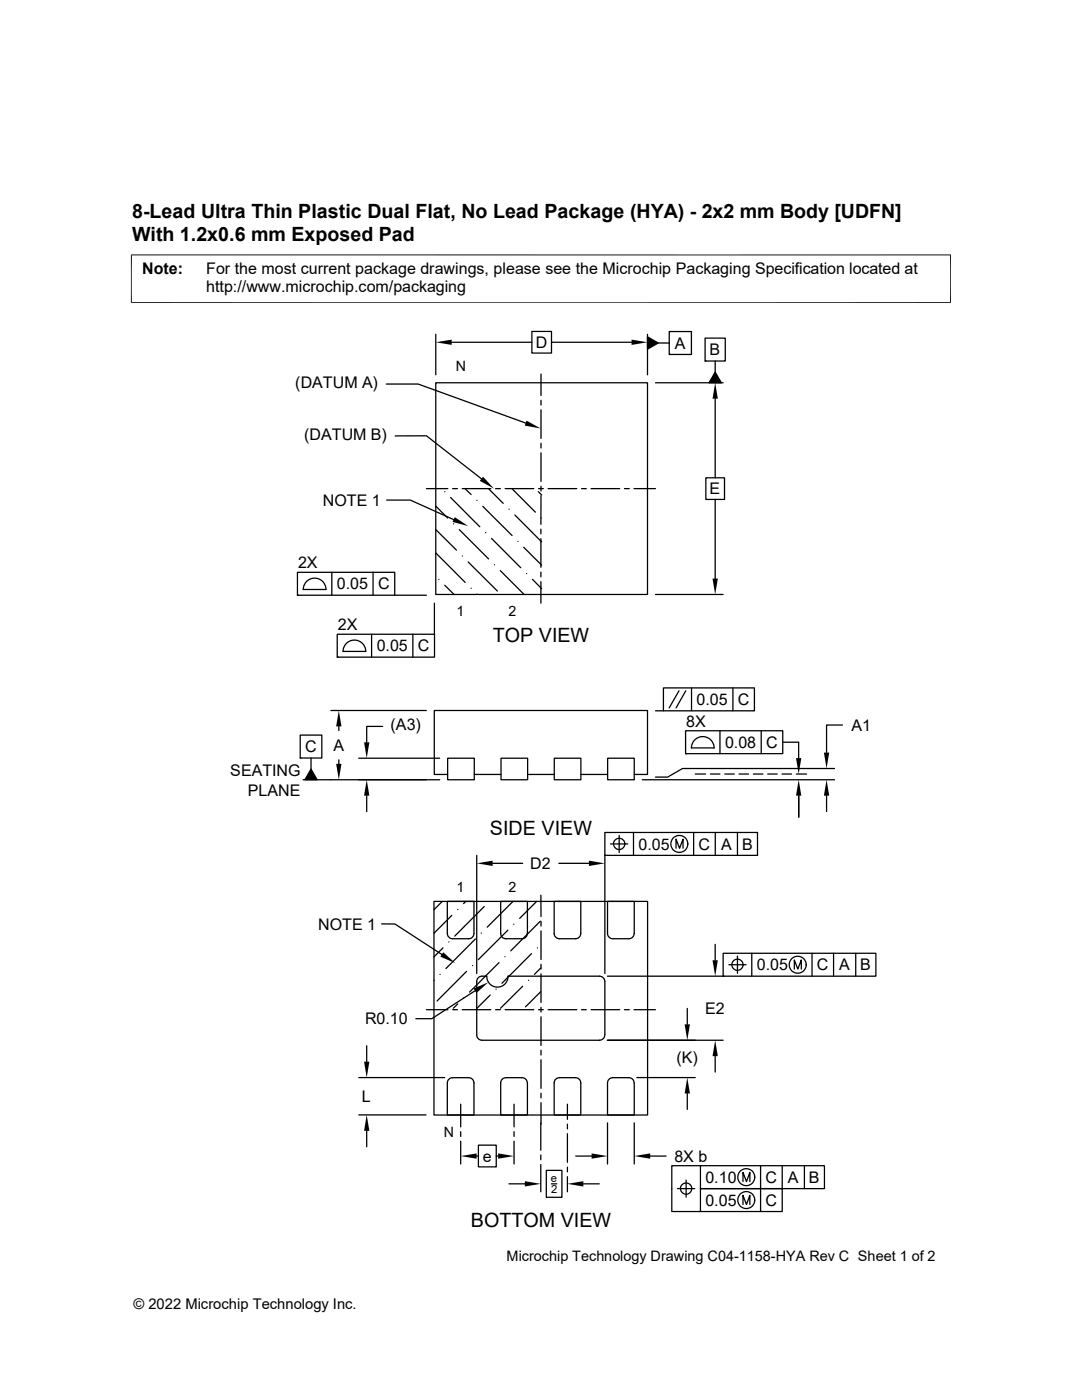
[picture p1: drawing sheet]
<svg xmlns="http://www.w3.org/2000/svg" width="216mm" height="279mm" viewBox="0 0 216 279" stroke-linecap="round" stroke-linejoin="round" font-family="sans-serif">
<g fill="none" stroke="#000" stroke-width=".25">
<path d="M77.1 76.6h6.3l21.5 7.8M87 66.7v8.1M87 76.4h42.2v42.2h-42.2zM90.1 68.3h16M106.1 66.1h3.9v4.4h-3.9zM107.9 74.7v4.2M107.9 79.9v.9M110 68.3h16M129.2 67.2l2.1 1.3-2.1 1.2zM129.2 66.7v8.1M130.8 76.4h13.5M131.3 68.5h2.2"/>
<path d="M133.5 66.2h4.5v4.5h-4.5zM133.5 70.7h.1M140.7 67.5h4v4.6h-4zM140.7 72.1h.1M142.7 74.3l1.2 2.1h-2.4zM142.7 72.1v2.2M142.7 79.6v15.8M77.2 99.8h4.7l8.6 3.9M78.9 87h6.2l11 8.6M85.1 97.5h4.3M88.8 98.1h.1M89.9 99.3l5.8 5.8"/>
<path d="M90.3 97.5h1M92.2 97.5h5.7M92.8 97.5l1.2 1.2M95.2 99.9h.1M97.5 97.5l2.9 3M98.9 97.5h.9M100.8 97.5h5.7M102.2 97.5l4.6 4.7M107.4 98.1l.7 .7M107.5 97.5h.9M107.9 81.8v5.7M107.9 88.5v.9"/>
<path d="M107.9 90.4v5.7M107.9 97v1M107.9 98.9v5.7M109.4 97.5h5.7M116 97.5h1M117.9 97.5h5.8M124.6 97.5h1M126.5 97.5h4.3M140.8 95.4h3.8v4.3h-3.8zM142.7 99.7v15.8M59.4 114.2h19.4v4.6h-19.4zM59.4 118.8h.1"/>
<path d="M61.3 115.9a2.27 2.27 0 0 1 2.4-.3 2.27 2.27 0 0 1 1.3 2h-4.5l.2-.9zM66.2 114.2v4.6M74.4 114.2v4.6M78.7 118.8h6.4M87 105.7l4.1 4.1M87 101l2.3 2.4M87 110.4l5.8 5.8M87.6 115.6h.1M88.8 116.8l1.8 1.8M90.5 104.5h.1M91.7 105.7l5.8 5.8M92.2 111h.1"/>
<path d="M93.4 112.1l5.9 5.9M94 117.4h.1M95.2 118.6h.1M96.3 101l5.9 5.9M96.9 106.3h.1M98.1 107.5l5.8 5.8M98.7 112.7h.1M99.8 113.9l4.8 4.7M101.6 101.6h.1M102.7 102.8l5.4 5.3M103.3 108h.1M104.5 109.2l3.6 3.6"/>
<path d="M105.1 114.5h.1M106.3 115.6l1.8 1.9M107.9 105.6v1M107.9 107.5v5.7M107.9 114.2v.9M107.9 116.1v4.3M108 103.4h.1M130.8 118.6h13.5M67.3 126.6h19.4v4.5h-19.4zM67.3 131.1h.1M69.2 128.3a2.27 2.27 0 0 1 2.5-.3 2.27 2.27 0 0 1 1.3 2h-4.5l.2-.9zM74.1 126.6v4.5"/>
<path d="M82.4 126.6v4.5M86.7 120.4v6.2M132.4 137.3h18.1v4.6h-18.1zM135.5 137.9l-2 3.4M136.8 137.9l-1.9 3.4M138 137.3v4.6M146.2 137.3v4.6M59.9 146.7h4.3v4.6h-4.3zM59.9 151.3h.1M62.1 151.3v2.2M62.1 153.5l1.2 2.1h-2.5zM66 141.8h19.1"/>
<path d="M67.6 145v.8M67.6 151.6v.8M71.6 151.3h16.1M73.2 158.8v3.2M76.3 145h-3.1v3.1M87.7 155.6h-27.2M89.3 154.6h-2.6v-12.8h42.5v12.8h-2.6M89.3 151.3h5.3v4.3h-5.3zM94.6 154.6h5.4M100 151.3h5.3v4.3h-5.3zM105.3 154.6h5.3M110.6 151.3h5.3v4.3h-5.3z"/>
<path d="M115.9 154.6h5.3M121.2 151.3h5.4v4.3h-5.4zM128.1 155.6h38.4M130.8 141.9h1.6M136.8 145.8h19.4v4.6h-19.4zM136.8 150.4h.1M137.9 149.3h4.6M138 149.3a2.26 2.26 0 0 1 2.2-2.3 2.26 2.26 0 0 1 2.3 2.3M138.7 154.5h2.1M141.8 154.5h1.9M143.7 145.8v4.6M144.6 154.5h1.9"/>
<path d="M147.5 154.5h1.9M150.3 154.5h1.9M151.9 145.8v4.6M153.2 154.5h1.9M156 154.5h1.9M156.2 148.1h3.2v3.2M158.9 154.5h2.1M159.4 158.8v4.3M164.9 158.8v3.2M166.5 153.4h-30.3l-3 1.7h-2.4M168.1 144.7h-3.2v5.5M86.6 179.9h42.6v42.6h-42.6z"/>
<path d="M88.2 179.9l-1.6 1.6M89.3 179.9h5.3v6.4l-.2 .6-.3 .3-.6 .1h-3.2l-.6-.1-.3-.3-.1-.6zM92.9 179.9l-.4 .4M95.1 170.7v23.6M98.3 172.3h6M102.4 179.9l-5.2 5.1M107.1 179.9l-3.4 3.4M107.9 178.6v4.3M110.6 179.9h5.3v6.4l-.2 .6-.3 .3-.6 .1h-3.2l-.6-.1-.3-.3-.1-.6zM111.5 172.3h6M120.7 166.1h30.5v4.6h-30.5zM120.7 170.7h.1"/>
<path d="M120.7 170.7v23.6M121.2 179.9h5.4l-.1 6.4-.1 .6-.3 .3-.6 .1h-3.2l-.6-.1-.3-.3-.2-.6zM121.8 168.4h3.5M123.5 166.7v3.4M124.7 168.4a1.13 1.13 0 0 1-1.6 1 1.13 1.13 0 0 1-.3-1.9 1.13 1.13 0 0 1 1.8 .5l.1 .4M126.4 166.1v4.6M134.9 169.3v-1.8l.7 1.8 .7-1.8v1.8M138.4 166.1v4.6M142.7 166.1v4.6M147.2 166.1v4.6M76.2 184.4h2.6l9.4 6.1M86.6 195.6v.1"/>
<path d="M87.8 194.5h.1M88.4 189.2l-1.8 1.8M89.6 188h.1M90.1 182.7l-3.5 3.5M91.3 181.5h.1M92.5 199.2h.1M93.1 193.9l-5.9 5.9M94.3 192.7h.1M94.8 197.7l-8.7 5.6h-3.1M94.9 187.4l-5.9 5.9M95.6 195l.4-.2h1.1a2.12 2.12 0 0 0 2.2 2.2 2.12 2.12 0 0 0 2.1-2.2h18.2l.6 .2 .3 .3 .2 .6v10.6l-.2 .6-.3 .3-.6 .2h-23.4l-.6-.2-.3-.3-.2-.6v-10.6l.2-.6zM96 186.2h.1"/>
<path d="M96.6 180.9l-5.9 5.9M97.8 198.6l-2.6 2.6M99 197.4h.1M99.6 192.1l-5.9 5.9M100.8 190.9h.1M101.3 185.6l-5.9 5.9M102.5 184.4h.1M104.3 196.8l-4.4 4.4M105.2 186.3l-.1 .6-.7 .4h-3.6l-.7-.4-.2-.6v-6.4h5.3v6.4M105.5 195.6h.1M106 190.3l-5.8 5.9M107.2 189.2h.1"/>
<path d="M107.8 183.9l-5.9 5.9M107.9 197.9l-3 3M107.9 193.2l-1.3 1.3M107.9 183.9v.9M107.9 185.8v5.7M107.9 192.4v1M107.9 194.4v5.7M121.2 194.8h23.1M142.7 188.5v3.1M144.3 190.2h30.5v4.6h-30.5zM144.3 194.8h.1M145.4 192.5h3.5"/>
<path d="M147.2 190.8v3.4M150 190.2v4.6M158.5 193.4v-1.8l.7 1.8 .7-1.8v1.8M162 190.2v4.6M166.3 190.2v4.6M170.8 190.2v4.6M71.6 215.1h17.1M73.2 208.7v3.2M85.1 201.5h4.3M89.7 215.2l.6-.1h3.2l.6 .1 .3 .3 .2 .6v6.4h-5.3v-6.4l.1-.6zM90.3 201.5h1M91.3 200.3l-.8 .9"/>
<path d="M92.2 201.5h5.7M98.9 201.5h.9M100.8 201.5h5.7M105.2 216.1l-.1-.6-.7-.4h-3.6l-.7 .4-.2 .6v6.4h5.3v-6.4M107.5 201.5h.9M107.9 201v1M107.9 202.9v5.7M107.9 209.6v.9M107.9 211.5v5.7M107.9 218.2v.9M109.4 201.5h5.7M111 215.2l.6-.1h3.2l.6 .1 .3 .3 .2 .6v6.4h-5.3v-6.4l.1-.6z"/>
<path d="M116 201.5h1M117.9 201.5h5.8M121.2 207.6h23.1M121.7 215.2l.6-.1h3.2l.6 .1 .3 .3 .1 .6 .1 6.4h-5.4v-6.4l.2-.6zM124.6 201.5h1M126.5 201.5h4.3M127.1 215.1h11.6M137.1 201.3v3.1M137.1 218.2v3.2M142.7 210.8v3.2M71.6 222.5h13.4M73.2 225.7v3.2"/>
<path d="M91.9 220.4v4.5M91.9 225.8v1M91.9 227.8v4.5M95.1 230.7h.4M95.5 228.5h3.5v4.4h-3.5zM99 230.7h.4M101.6 236.3h3.1M102.6 220.4v4.5M102.6 225.8v1M102.6 227.8v4.5M107.9 224.1v5.5M107.9 230.5v1"/>
<path d="M107.9 232.4v5.4M107.9 220.1v4.3M109 233.6h3.1v5.4h-3.1zM110 236.3h1.1M113.2 220.4v3M113.2 224.3v1M113.2 226.3v5.7M113.2 232.9v1M113.2 234.8v3M114.9 230.7h3.1M116.4 236.3h3.2M121.2 224.1v8.2"/>
<path d="M126.6 224.1v8.2M129.7 230.7h3.2M135.2 237.2h3.4M136.9 235.5v3.4M139.8 232.6v4.6h16.3v4.6h-22.1v-9.2h30.5v4.6h-24.7v4.6M148.3 235.8v-1.8l.6 1.8 .7-1.8v1.8M151.8 232.6v9.2M156.1 232.6v4.6M160.5 232.6v4.6M148.3 240.4v-1.9l.6 1.9 .7-1.9v1.9"/>
<circle cx="135.6" cy="168.4" r="1.69"/>
<circle cx="147.2" cy="192.5" r="1.12"/>
<circle cx="159.2" cy="192.5" r="1.69"/>
<circle cx="136.9" cy="237.2" r="1.13"/>
<circle cx="148.9" cy="234.9" r="1.69"/>
<circle cx="148.9" cy="239.5" r="1.69"/>
</g>
<g fill="#000">
<path d="M87 68.3l3.1-.5v1zM126 67.8l3.2 .5-3.2 .5zM129.2 67.2l2.1 1.3-2.1 1.2zM142.7 76.4l.5 3.2h-1zM142.7 74.3l1.2 2.1h-2.4zM96.4 95.1l2.2 2.4-2.9-1.5zM105.1 83.9l2.8 1.6-3.2-.6zM90.7 103.2l2.7 1.8-3.1-.8zM142.2 115.5h1l-.5 3.1zM62.1 153.5l1.2 2.1h-2.5zM67.1 152.4h1l-.5 3.2zM67.6 141.8l.5 3.2h-1z"/>
<path d="M73.2 155.6l.5 3.2h-1.1zM72.6 148.1h1.1l-.5 3.2zM159.4 155.6l.5 3.2h-1.1zM158.8 151.3h1.1l-.5 3.2zM164.9 155.6l.6 3.2h-1.1zM164.4 150.2h1.1l-.6 3.2zM95.1 172.3l3.2-.5v1zM117.5 171.8l3.2 .5-3.2 .5zM88.4 190l2.4 2.2-2.9-1.3zM94.5 197.3l3-1.3-2.4 2.2zM142.2 191.6h1l-.5 3.2zM72.6 211.9h1.1l-.5 3.2z"/>
<path d="M136.6 204.4h1.1l-.6 3.2zM137.1 215.1l.6 3.1h-1.1zM142.7 207.6l.5 3.2h-1zM73.2 222.5l.5 3.2h-1.1zM91.9 230.7l3.2-.5v1zM99.4 230.2l3.2 .5-3.2 .5zM104.7 235.7l3.2 .6-3.2 .5zM113.2 236.3l3.2-.6v1.1zM118 230.2l3.2 .5-3.2 .5zM126.6 230.7l3.1-.5v1z"/>
</g>
<path d="M26.1 50.9h163.7M26.2 50.8v9.7M189.7 50.8v9.7M26.1 60.4h163.7" fill="none" stroke="#000" stroke-width=".2"/>
<g font-size="3.9">
<text x="26.4" y="43.5">8-Lead Ultra Thin Plastic Dual Flat, No Lead Package (HYA) - 2x2 mm Body [UDFN]</text>
<text x="26.4" y="48">With 1.2x0.6 mm Exposed Pad</text>
<text x="98.3" y="128.1">TOP VIEW</text>
<text x="97.8" y="166.6">SIDE VIEW</text>
<text x="93.9" y="244.8">BOTTOM VIEW</text>
</g>
<g font-size="3.2">
<text x="28.4" y="54.6">Note:</text>
<text x="41.1" y="58.3">http://www.microchip.com/packaging</text>
<text x="41.1" y="54.6">For the most current package drawings, please see the Microchip Packaging Specification located at</text>
<text x="106.9" y="69.4">D</text>
<text x="134.7" y="69.6">A</text>
<text x="141.6" y="70.9">B</text>
<text x="58.9" y="77.4">(DATUM A)</text>
<text x="60.7" y="87.8">(DATUM B)</text>
<text x="64.4" y="100.9">NOTE 1</text>
<text x="141.6" y="98.7">E</text>
<text x="59.5" y="113.4">2X</text>
<text x="67.2" y="117.6">0.05</text>
<text x="75.4" y="117.6">C</text>
<text x="67.4" y="125.8">2X</text>
<text x="75.2" y="130">0.05</text>
<text x="83.4" y="130">C</text>
<text x="139" y="140.7">0.05</text>
<text x="147.2" y="140.7">C</text>
<text x="66.5" y="149.9">A</text>
<text x="77.9" y="145.8">(A3)</text>
<text x="136.9" y="145.1">8X</text>
<text x="144.7" y="149.2">0.08</text>
<text x="152.9" y="149.3">C</text>
<text x="169.9" y="145.8">A1</text>
<text x="46" y="155">SEATING</text>
<text x="60.9" y="150.1">C</text>
<text x="49.5" y="158.8">PLANE</text>
<text x="105.8" y="173.4">D2</text>
<text x="127.4" y="169.6">0.05</text>
<text x="139.4" y="169.6">C</text>
<text x="143.9" y="169.6">A</text>
<text x="148.1" y="169.6">B</text>
<text x="63.5" y="185.7">NOTE 1</text>
<text x="151" y="193.7">0.05</text>
<text x="163" y="193.7">C</text>
<text x="167.5" y="193.7">A</text>
<text x="171.7" y="193.7">B</text>
<text x="140.7" y="202.4">E2</text>
<text x="72.8" y="204.4">R0.10</text>
<text x="135" y="212.1">(K)</text>
<text x="72.2" y="219.9">L</text>
<text x="96.4" y="231.8">e</text>
<text x="134.6" y="231.8">8X b</text>
<text x="140.8" y="236.1">0.10</text>
<text x="152.8" y="236.1">C</text>
<text x="157.2" y="236.1">A</text>
<text x="161.4" y="236.1">B</text>
<text x="140.8" y="240.6">0.05</text>
<text x="152.8" y="240.6">C</text>
</g>
<g font-size="2.9">
<text x="101.1" y="251.7">Microchip Technology Drawing C04-1158-HYA Rev C Sheet 1 of 2</text>
<text x="26.6" y="261.3">© 2022 Microchip Technology Inc.</text>
</g>
<g font-size="2.8">
<text x="91" y="74.1">N</text>
<text x="91.1" y="123">1</text>
<text x="101.5" y="123">2</text>
<text x="91.1" y="178.1">1</text>
<text x="101.5" y="178.1">2</text>
<text x="88.6" y="226.9">N</text>
</g>
<g font-size="2.2">
<text x="109.9" y="236">e</text>
<text x="110" y="238.1">2</text>
</g>
</svg>
